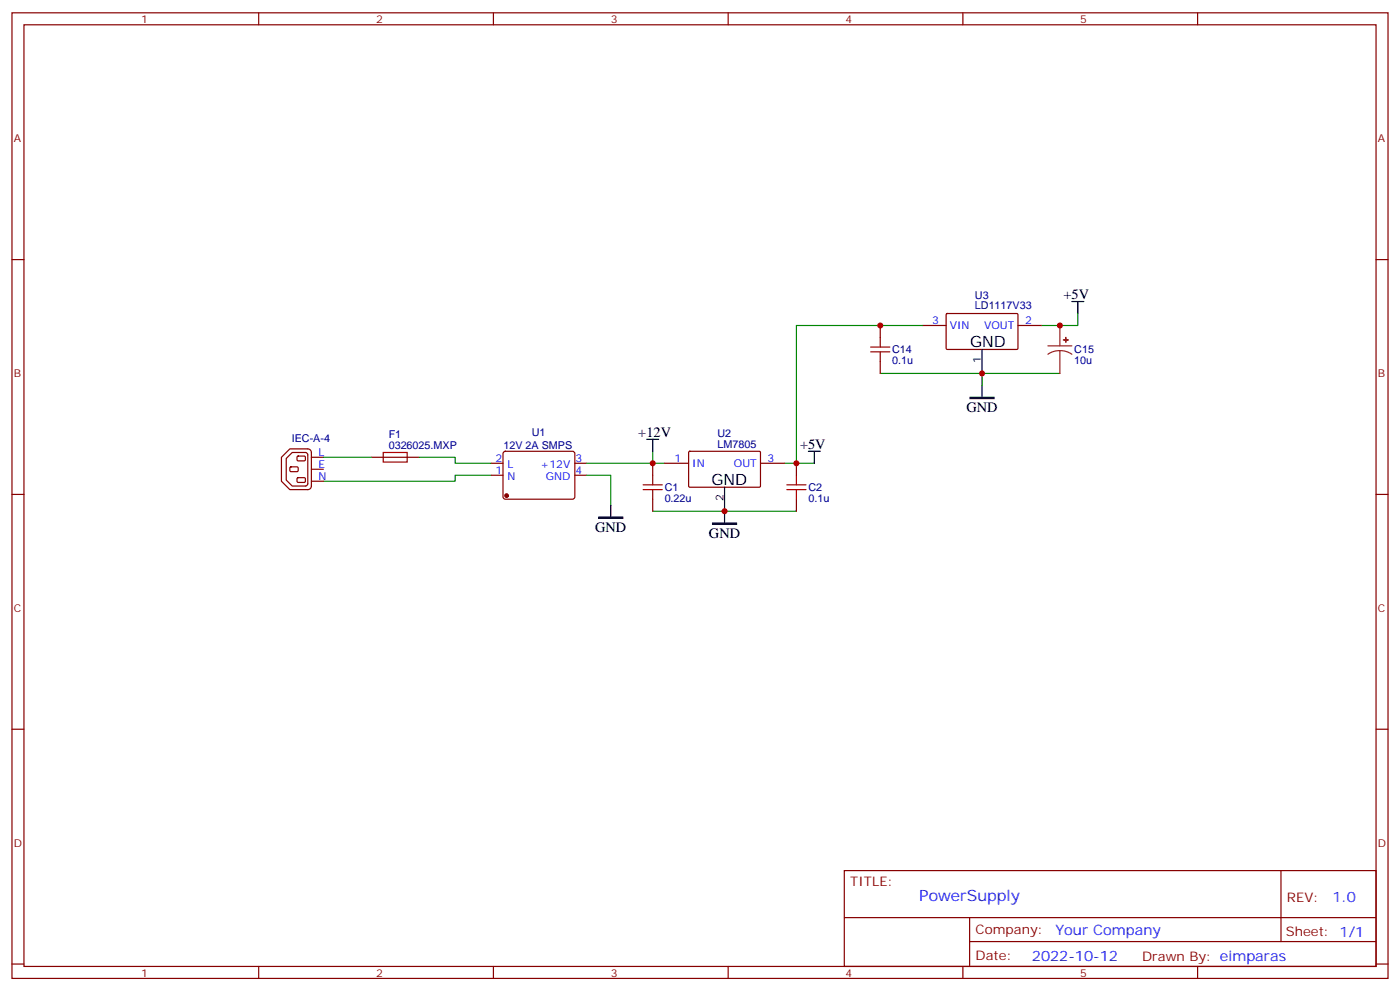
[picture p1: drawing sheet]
<svg xmlns="http://www.w3.org/2000/svg" width="412mm" height="292mm" viewBox="0 0 412 292" stroke-linecap="round" stroke-linejoin="round" font-family="sans-serif">
<g fill="none" stroke="#870000" stroke-width=".35">
<path d="M3.5 3.8h405.4v284.3h-405.4zM7.1 7.3h398.2v277.3h-398.2zM76.2 3.8v3.5M145.3 3.8v3.5M214.5 3.8v3.5M283.6 3.8v3.5M352.8 3.8v3.5M3.5 76.4h3.6M405.3 76.4h3.6M3.5 145.6h3.6M405.3 145.6h3.6M3.5 214.7h3.6"/>
<path d="M405.3 214.7h3.6M248.7 256.4h156.6v28.2h-156.6zM377.3 256.4v20.9M248.7 270.2h156.5M285.6 277.3h119.6M285.6 270.2v14.1M3.5 283.9h3.6M76.2 284.6v3.5M145.3 284.6v3.5M214.5 284.6v3.5M283.6 284.6v3.5M352.8 284.6v3.5"/>
<path d="M405.3 283.9h3.6"/>
</g>
<path d="M144.6 139.9h-10.5v1.8h-38.9" fill="none" stroke="#008700" stroke-width=".35"/>
<g fill="#fff" stroke="#870000" stroke-width=".35">
<path d="M87.5 134.5l.3-.2 2 .1 .1 1.1-.3 .2h-1.9z"/>
<path d="M85.4 137.7l.3-.2h2l.1 1.2-.3 .2-2-.1z"/>
<path d="M87.5 140.8l.3-.1h2l.1 1.2-.3 .2-1.9-.1z"/>
</g>
<g fill="none" stroke="#870000" stroke-width=".35">
<path d="M259.3 95.8v3.6M271.6 95.8h7.1M278.8 92.5l.2-.2 20.7 .1 .2 .3-.1 10-.3 .2-20.6-.1-.2-.2zM299.9 95.8h7M259.3 106.4v3.6M82.9 134.7l2.5-2.5h5.3l.8 .4 .2 .6v9.9l-.4 .9-.6 .2h-5.3l-2.5-2.5zM84.3 135l1.8-1.8h3.9l.5 .3 .2 .4v8.5l-.2 .5-.5 .2h-3.9l-1.8-1.7zM91.7 134.7h3.5M91.7 138.2h3.5M109.4 134.7h14.1M144.6 139.9h3.6M144.6 136.4h3.6"/>
<path d="M148.4 133.1l.5-.2h20l.4 .7v13l-.7 .4-20-.1-.4-.6v-12.7zM169.3 139.9h3.6M169.3 136.4h3.6M192.3 136.4v3.5M195.8 136.4h7M202.9 133.1l.3-.2h20.6l.2 .3v10.1l-.3 .2-20.7-.1-.2-.3zM224 136.4h7.1M234.6 136.4v3.5M91.7 141.7h3.5M192.3 147v3.5M234.6 147v3.5"/>
</g>
<circle cx="149.2" cy="145.9" r=".53" fill="#870000" stroke="#870000" stroke-width=".35"/>
<path d="M271.6 95.8h-37v40.6M317.5 92.3v3.5h-10.6M259.3 110h30v3.5M289.3 110h22.9M95.2 134.7h14.2M123.5 134.7h10.6v1.7h10.5M172.9 139.9h7v8.9M192.3 132.9v3.5h-19.4M192.3 136.4h3.5M231.1 136.4h8.8M192.3 150.5h42.3" fill="none" stroke="#008700" stroke-width=".35"/>
<g fill="none" stroke="#a10000" stroke-width=".35">
<path d="M259.3 99.4v2.8M256.5 103.6h5.6M256.5 102.2h5.6M259.3 103.6v2.8M112.9 133.2h7v2.9h-7zM192.3 139.9v2.9M234.6 139.9v2.9M189.4 144.2h5.7M189.4 142.8h5.7M192.3 144.2v2.8M231.8 144.2h5.6M231.8 142.8h5.6"/>
<path d="M234.6 144.2v2.8"/>
</g>
<path d="M315.7 88.8h3.6M317.5 88.8v3.5M289.3 102.9v7.1M289.3 113.5v3.5M190.5 129.4h3.5M192.3 129.4v3.5M238.1 132.9h3.6M239.9 132.9v3.5M179.9 148.8v3.5M213.4 143.5v10.6" fill="none" stroke="#000" stroke-width=".35"/>
<path d="M285.8 117h7v.4h-7zM176.4 152.3h7v.3h-7zM209.9 154.1h7.1v.3h-7.1z" fill="#000" stroke="#000" stroke-width=".35"/>
<path d="M312.2 95.8v6M308.7 101.8h7M312.2 103.3l-1.8 .2-1.7 .8M312.2 103.3l1.9 .2 1.6 .8M312.2 103.3v6.7" fill="none" stroke="#8c2424" stroke-width=".35"/>
<g fill="#8c2424" stroke="#8c2424" stroke-width=".35">
<path d="M313.3 100.1h1.4z"/>
<path d="M313.9 99.4l.1 1.4z"/>
</g>
<g fill="#c00">
<circle cx="192.3" cy="136.4" r=".88"/>
<circle cx="213.4" cy="150.5" r=".88"/>
<circle cx="234.6" cy="136.4" r=".88"/>
<circle cx="289.3" cy="110" r=".88"/>
<circle cx="259.3" cy="95.8" r=".88"/>
<circle cx="312.2" cy="95.8" r=".88"/>
</g>
<g font-size="4.6">
<text x="285.8" y="102.2">GND</text>
<text x="209.5" y="142.8">GND</text>
</g>
<text font-size="4.6" fill="#00f" x="270.8" y="265.4">PowerSupply</text>
<g font-size="4.2">
<text x="313.3" y="88.1">+5V</text>
<text x="284.7" y="121.2">GND</text>
<text x="188" y="128.7">+12V</text>
<text x="235.7" y="132.2">+5V</text>
<text x="175.3" y="156.5">GND</text>
<text x="208.8" y="158.4">GND</text>
</g>
<g font-size="4.2" fill="#00f">
<text x="392.5" y="265.6">1.0</text>
<text x="310.9" y="275.2">Your Company</text>
<text x="304" y="283">2022-10-12</text>
</g>
<g font-size="3.9" fill="#800">
<text x="250.5" y="260.9">TITLE:</text>
<text x="379.1" y="265.6">REV:</text>
<text x="287.4" y="275.1">Company:</text>
<text x="378.7" y="275.8">Sheet: 1/1</text>
<text x="287.4" y="282.8">Date:</text>
<text x="336.4" y="282.9">Drawn By: eimparas</text>
</g>
<g font-size="3.2" fill="#800">
<text x="41.6" y="6.8">1</text>
<text x="110.8" y="6.8">2</text>
<text x="179.9" y="6.8">3</text>
<text x="249.1" y="6.8">4</text>
<text x="318.2" y="6.8">5</text>
<text x="4.1" y="41.9">A</text>
<text x="405.9" y="41.9">A</text>
<text x="4.1" y="111">B</text>
<text x="405.9" y="111">B</text>
<text x="4.1" y="180.2">C</text>
<text x="405.9" y="180.2">C</text>
<text x="4.1" y="249.3">D</text>
<text x="405.9" y="249.3">D</text>
<text x="41.6" y="287.6">1</text>
<text x="110.8" y="287.6">2</text>
<text x="179.9" y="287.6">3</text>
<text x="249.1" y="287.6">4</text>
<text x="318.2" y="287.6">5</text>
</g>
<g font-size="3.2" fill="#000080">
<text x="287.2" y="87.9">U3</text>
<text x="287.2" y="91.1">LD1117V33</text>
<text x="262.8" y="107.2">0.1u</text>
<text x="262.8" y="104.1">C14</text>
<text x="316.4" y="107.3">10u</text>
<text x="316.4" y="104">C15</text>
<text x="85.9" y="130.1">IEC-A-4</text>
<text x="114.5" y="129">F1</text>
<text x="156.6" y="128.5">U1</text>
<text x="211.3" y="131.8">LM7805</text>
<text x="211.3" y="128.7">U2</text>
<text x="114.5" y="132.2">0326025.MXP</text>
<text x="148.3" y="132.3">12V 2A SMPS</text>
<text x="195.8" y="147.8">0.22u</text>
<text x="195.8" y="144.6">C1</text>
<text x="238.1" y="147.8">0.1u</text>
<text x="238.1" y="144.6">C2</text>
</g>
<g font-size="3.2" fill="#00f">
<text x="274.6" y="95.5">3</text>
<text x="302" y="95.5">2</text>
<text x="279.8" y="96.9">VIN</text>
<text x="289.9" y="96.9">VOUT</text>
<text x="93.8" y="134.3">L</text>
<text x="93.8" y="137.8">E</text>
<text x="146" y="136.1">2</text>
<text x="149.5" y="137.8">L</text>
<text x="159.2" y="137.8">+12V</text>
<text x="169.5" y="136.1">3</text>
<text x="198.7" y="136.1">1</text>
<text x="203.9" y="137.5">IN</text>
<text x="216.2" y="137.5">OUT</text>
<text x="226.1" y="136.1">3</text>
<text x="93.8" y="141.4">N</text>
<text x="146" y="139.6">1</text>
<text x="149.5" y="141.4">N</text>
<text x="160.7" y="141.4">GND</text>
<text x="169.5" y="139.6">4</text>
</g>
<g font-size="3.2">
<text x="288.9" y="107" transform="rotate(-90 288.9 107)">1</text>
<text x="213.1" y="147.6" transform="rotate(-90 213.1 147.6)">2</text>
</g>
</svg>
